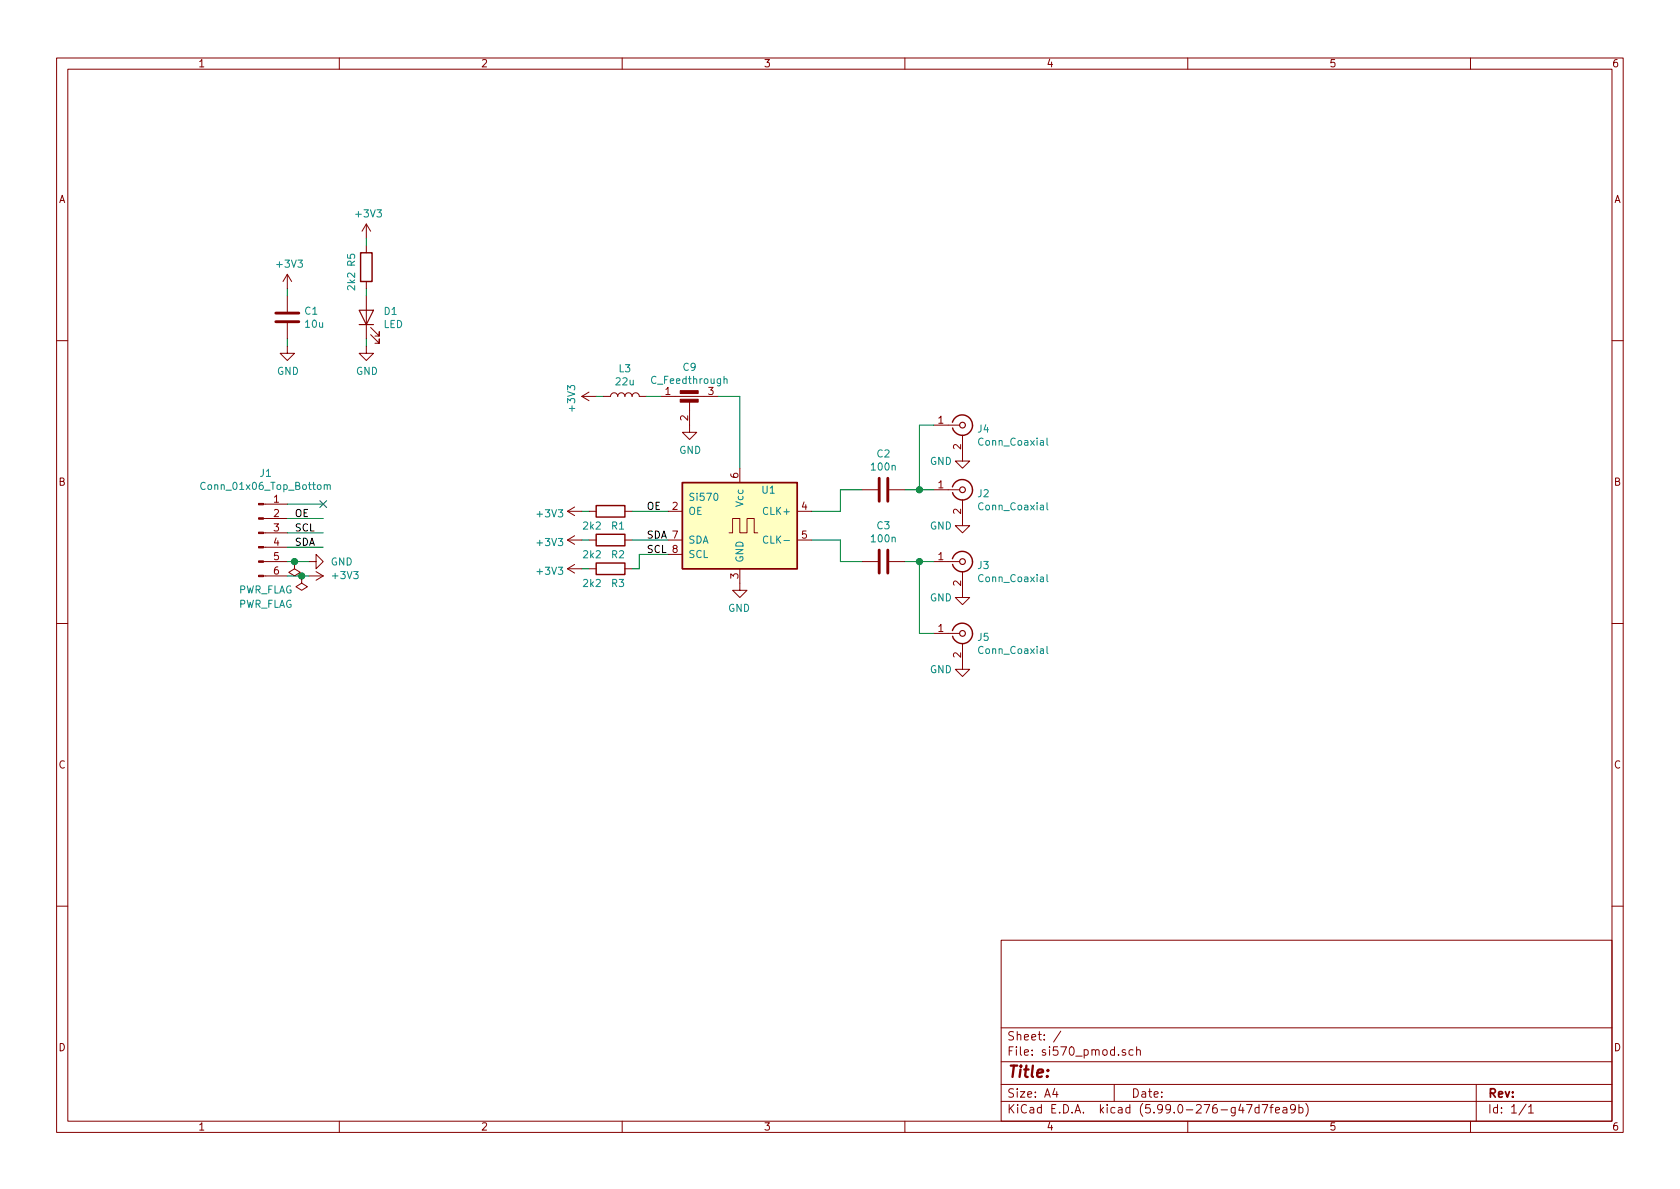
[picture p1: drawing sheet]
EESchema Schematic File Version 5
EELAYER 30 0
EELAYER END
$Descr A4 11693 8268
encoding utf-8
Sheet 1 1
Title ""
Date ""
Rev ""
Comp ""
Comment1 ""
Comment2 ""
Comment3 ""
Comment4 ""
Comment5 ""
Comment6 ""
Comment7 ""
Comment8 ""
Comment9 ""
$EndDescr
$Comp
L Device:C C1
U 1 1
P 2000 2200
F 0 "C1" H 2115 2246 50  0000 L CNN
F 1 "10u" H 2115 2155 50  0000 L CNN
F 2 "Capacitor_SMD:C_1206_3216Metric" H 2038 2050 50  0001 C CNN
F 3 "~" H 2000 2200 50  0001 C CNN
	1    2000 2200
	1    0    0    -1  
$EndComp
$Comp
L power:+3V3 #PWR0106
U 1 1
P 2000 2000
F 0 "#PWR0106" H 2000 1850 50  0001 C CNN
F 1 "+3V3" H 2015 2173 50  0000 C CNN
F 2 "" H 2000 2000 50  0001 C CNN
F 3 "" H 2000 2000 50  0001 C CNN
	1    2000 2000
	1    0    0    -1  
$EndComp
$Comp
L power:GND #PWR0108
U 1 1
P 2000 2400
F 0 "#PWR0108" H 2000 2150 50  0001 C CNN
F 1 "GND" H 2005 2227 50  0000 C CNN
F 2 "" H 2000 2400 50  0001 C CNN
F 3 "" H 2000 2400 50  0001 C CNN
	1    2000 2400
	1    0    0    -1  
$EndComp
$Comp
L power:+3V3 #PWR0121
U 1 1
P 2550 1650
F 0 "#PWR0121" H 2550 1500 50  0001 C CNN
F 1 "+3V3" H 2565 1823 50  0000 C CNN
F 2 "" H 2550 1650 50  0001 C CNN
F 3 "" H 2550 1650 50  0001 C CNN
	1    2550 1650
	1    0    0    -1  
$EndComp
$Comp
L power:GND #PWR0122
U 1 1
P 2550 2400
F 0 "#PWR0122" H 2550 2150 50  0001 C CNN
F 1 "GND" H 2555 2227 50  0000 C CNN
F 2 "" H 2550 2400 50  0001 C CNN
F 3 "" H 2550 2400 50  0001 C CNN
	1    2550 2400
	1    0    0    -1  
$EndComp
$Comp
L Device:LED D1
U 1 1
P 2550 2200
F 0 "D1" V 2589 2083 50  0000 R CNN
F 1 "LED" V 2498 2083 50  0000 R CNN
F 2 "LED_SMD:LED_0805_2012Metric" H 2550 2200 50  0001 C CNN
F 3 "~" H 2550 2200 50  0001 C CNN
	1    2550 2200
	0    -1   -1   0   
$EndComp
$Comp
L Device:R R5
U 1 1
P 2550 1850
F 0 "R5" V 2650 1800 50  0000 C CNN
F 1 "2k2" V 2650 1950 50  0000 C CNN
F 2 "Resistor_SMD:R_0805_2012Metric" V 2480 1850 50  0001 C CNN
F 3 "~" H 2550 1850 50  0001 C CNN
	1    2550 1850
	-1   0    0    1   
$EndComp
Wire Wire Line
	2550 2350 2550 2400
$Comp
L Oscillator:Si570 U1
U 1 1
P 5150 3650
F 0 "U1" H 5350 3900 50  0000 C CNN
F 1 "Si570" H 4900 3850 50  0000 C CNN
F 2 "Oscillator:Oscillator_SMD_SI570_SI571_Standard" H 5150 3350 50  0001 C CNN
F 3 "http://www.silabs.com/Support%20Documents/TechnicalDocs/si570.pdf" H 4750 4350 50  0001 C CNN
	1    5150 3650
	1    0    0    -1  
$EndComp
$Comp
L Connector:Conn_01x06_Male J1
U 1 1
P 1800 3700
F 0 "J1" H 1850 4117 50  0000 C CNN
F 1 "Conn_01x06_Top_Bottom" H 1850 4026 50  0000 C CNN
F 2 "Connector_PinHeader_2.54mm:PinHeader_1x06_P2.54mm_Horizontal" H 1800 3700 50  0001 C CNN
F 3 "~" H 1800 3700 50  0001 C CNN
	1    1800 3700
	1    0    0    -1  
$EndComp
$Comp
L power:PWR_FLAG #FLG01
U 1 1
P 2050 3900
F 0 "#FLG01" H 2050 3975 50  0001 C CNN
F 1 "PWR_FLAG" H 1850 4100 50  0000 C CNN
F 2 "" H 2050 3900 50  0001 C CNN
F 3 "~" H 2050 3900 50  0001 C CNN
	1    2050 3900
	1    0    0    1   
$EndComp
$Comp
L power:PWR_FLAG #FLG02
U 1 1
P 2100 4000
F 0 "#FLG02" H 2100 4075 50  0001 C CNN
F 1 "PWR_FLAG" H 1850 4200 50  0000 C CNN
F 2 "" H 2100 4000 50  0001 C CNN
F 3 "~" H 2100 4000 50  0001 C CNN
	1    2100 4000
	1    0    0    1   
$EndComp
Wire Wire Line
	2000 3900 2050 3900
Connection ~ 2050 3900
Text Label 2050 3700 0    50   ~ 0
SCL
Connection ~ 2100 4000
Wire Wire Line
	2000 4000 2100 4000
$Comp
L power:+3V3 #PWR02
U 1 1
P 2150 4000
F 0 "#PWR02" H 2150 3850 50  0001 C CNN
F 1 "+3V3" V 2150 4150 50  0000 L CNN
F 2 "" H 2150 4000 50  0001 C CNN
F 3 "" H 2150 4000 50  0001 C CNN
	1    2150 4000
	0    1    -1   0   
$EndComp
Wire Wire Line
	2100 4000 2150 4000
$Comp
L power:GND #PWR01
U 1 1
P 2150 3900
F 0 "#PWR01" H 2150 3650 50  0001 C CNN
F 1 "GND" V 2150 3750 50  0000 R CNN
F 2 "" H 2150 3900 50  0001 C CNN
F 3 "" H 2150 3900 50  0001 C CNN
	1    2150 3900
	0    -1   1    0   
$EndComp
Wire Wire Line
	2150 3900 2050 3900
Text Label 2050 3800 0    50   ~ 0
SDA
Wire Wire Line
	2000 3700 2250 3700
Wire Wire Line
	2000 3800 2250 3800
Wire Wire Line
	2000 3500 2250 3500
Wire Wire Line
	2000 3600 2250 3600
NoConn ~ 2250 3500
Wire Wire Line
	2550 2050 2550 2000
Wire Wire Line
	2550 1700 2550 1650
Wire Wire Line
	2000 2000 2000 2050
Wire Wire Line
	2000 2350 2000 2400
$Comp
L power:+3V3 #PWR04
U 1 1
P 4150 2750
F 0 "#PWR04" H 4150 2600 50  0001 C CNN
F 1 "+3V3" H 4165 2923 50  0000 C CNN
F 2 "" H 4150 2750 50  0001 C CNN
F 3 "" H 4150 2750 50  0001 C CNN
	1    4150 2750
	0    -1   1    0   
$EndComp
$Comp
L power:GND #PWR05
U 1 1
P 5150 4050
F 0 "#PWR05" H 5150 3800 50  0001 C CNN
F 1 "GND" H 5155 3877 50  0000 C CNN
F 2 "" H 5150 4050 50  0001 C CNN
F 3 "" H 5150 4050 50  0001 C CNN
	1    5150 4050
	-1   0    0    -1  
$EndComp
Text Label 2050 3600 0    50   ~ 0
OE
Wire Wire Line
	4650 3850 4450 3850
Text Label 4500 3850 0    50   ~ 0
SCL
Text Label 4500 3750 0    50   ~ 0
SDA
Text Label 4500 3550 0    50   ~ 0
OE
$Comp
L Device:R R1
U 1 1
P 4250 3550
F 0 "R1" V 4350 3550 50  0000 L CNN
F 1 "2k2" V 4350 3350 50  0000 L CNN
F 2 "Resistor_SMD:R_0805_2012Metric" V 4180 3550 50  0001 C CNN
F 3 "~" H 4250 3550 50  0001 C CNN
	1    4250 3550
	0    1    1    0   
$EndComp
Wire Wire Line
	4400 3550 4650 3550
Wire Wire Line
	5650 3550 5850 3550
Wire Wire Line
	5650 3750 5850 3750
$Comp
L Device:L L3
U 1 1
P 4350 2750
F 0 "L3" V 4540 2750 50  0000 C CNN
F 1 "22u" V 4449 2750 50  0000 C CNN
F 2 "Inductor_SMD:L_1210_3225Metric" H 4350 2750 50  0001 C CNN
F 3 "~" H 4350 2750 50  0001 C CNN
F 4 "587-4087-1-ND" H 4350 2750 50  0001 C CNN "DPN"
	1    4350 2750
	0    -1   -1   0   
$EndComp
$Comp
L Device:C_Feedthrough C9
U 1 1
P 4800 2850
F 0 "C9" H 4800 3155 50  0000 C CNN
F 1 "C_Feedthrough" H 4800 3064 50  0000 C CNN
F 2 "myStuff:NFM31PC" V 4800 2850 50  0001 C CNN
F 3 "~" V 4800 2850 50  0001 C CNN
F 4 "490-6984-1-ND" H 4800 2850 50  0001 C CNN "DPN"
	1    4800 2850
	1    0    0    -1  
$EndComp
Wire Wire Line
	4500 2750 4600 2750
$Comp
L power:GND #PWR017
U 1 1
P 4800 2950
F 0 "#PWR017" H 4800 2700 50  0001 C CNN
F 1 "GND" H 4805 2777 50  0000 C CNN
F 2 "" H 4800 2950 50  0001 C CNN
F 3 "" H 4800 2950 50  0001 C CNN
	1    4800 2950
	1    0    0    -1  
$EndComp
Wire Wire Line
	4150 2750 4200 2750
Wire Wire Line
	4050 3550 4100 3550
Wire Wire Line
	5000 2750 5150 2750
Wire Wire Line
	5150 2750 5150 3250
$Comp
L power:GND #PWR09
U 1 1
P 6700 4100
F 0 "#PWR09" H 6700 3850 50  0001 C CNN
F 1 "GND" H 6850 4050 50  0000 C CNN
F 2 "" H 6700 4100 50  0001 C CNN
F 3 "" H 6700 4100 50  0001 C CNN
	1    6700 4100
	-1   0    0    -1  
$EndComp
$Comp
L power:GND #PWR08
U 1 1
P 6700 3600
F 0 "#PWR08" H 6700 3350 50  0001 C CNN
F 1 "GND" H 6850 3550 50  0000 C CNN
F 2 "" H 6700 3600 50  0001 C CNN
F 3 "" H 6700 3600 50  0001 C CNN
	1    6700 3600
	-1   0    0    -1  
$EndComp
Wire Wire Line
	5850 3750 5850 3900
Wire Wire Line
	5850 3550 5850 3400
$Comp
L Connector:Conn_Coaxial J3
U 1 1
P 6700 3900
F 0 "J3" H 6800 3875 50  0000 L CNN
F 1 "Conn_Coaxial" H 6800 3784 50  0000 L CNN
F 2 "Connector_Coaxial:SMA_Amphenol_132289_EdgeMount" H 6700 3900 50  0001 C CNN
F 3 " ~" H 6700 3900 50  0001 C CNN
	1    6700 3900
	1    0    0    -1  
$EndComp
$Comp
L Connector:Conn_Coaxial J2
U 1 1
P 6700 3400
F 0 "J2" H 6800 3375 50  0000 L CNN
F 1 "Conn_Coaxial" H 6800 3284 50  0000 L CNN
F 2 "Connector_Coaxial:SMA_Amphenol_132289_EdgeMount" H 6700 3400 50  0001 C CNN
F 3 " ~" H 6700 3400 50  0001 C CNN
	1    6700 3400
	1    0    0    -1  
$EndComp
$Comp
L Device:C C2
U 1 1
P 6150 3400
F 0 "C2" V 5898 3400 50  0000 C CNN
F 1 "100n" V 5989 3400 50  0000 C CNN
F 2 "Capacitor_SMD:C_0805_2012Metric" H 6188 3250 50  0001 C CNN
F 3 "~" H 6150 3400 50  0001 C CNN
	1    6150 3400
	0    1    1    0   
$EndComp
Wire Wire Line
	5850 3400 6000 3400
$Comp
L Device:C C3
U 1 1
P 6150 3900
F 0 "C3" V 5898 3900 50  0000 C CNN
F 1 "100n" V 5989 3900 50  0000 C CNN
F 2 "Capacitor_SMD:C_0805_2012Metric" H 6188 3750 50  0001 C CNN
F 3 "~" H 6150 3900 50  0001 C CNN
	1    6150 3900
	0    1    1    0   
$EndComp
Wire Wire Line
	5850 3900 6000 3900
$Comp
L Device:R R2
U 1 1
P 4250 3750
F 0 "R2" V 4350 3750 50  0000 L CNN
F 1 "2k2" V 4350 3550 50  0000 L CNN
F 2 "Resistor_SMD:R_0805_2012Metric" V 4180 3750 50  0001 C CNN
F 3 "~" H 4250 3750 50  0001 C CNN
	1    4250 3750
	0    1    1    0   
$EndComp
Wire Wire Line
	4050 3750 4100 3750
$Comp
L Device:R R3
U 1 1
P 4250 3950
F 0 "R3" V 4350 3950 50  0000 L CNN
F 1 "2k2" V 4350 3750 50  0000 L CNN
F 2 "Resistor_SMD:R_0805_2012Metric" V 4180 3950 50  0001 C CNN
F 3 "~" H 4250 3950 50  0001 C CNN
	1    4250 3950
	0    1    1    0   
$EndComp
Wire Wire Line
	4050 3950 4100 3950
$Comp
L power:+3V3 #PWR06
U 1 1
P 4050 3750
F 0 "#PWR06" H 4050 3600 50  0001 C CNN
F 1 "+3V3" V 4065 3973 50  0000 C CNN
F 2 "" H 4050 3750 50  0001 C CNN
F 3 "" H 4050 3750 50  0001 C CNN
	1    4050 3750
	0    -1   1    0   
$EndComp
$Comp
L power:+3V3 #PWR07
U 1 1
P 4050 3950
F 0 "#PWR07" H 4050 3800 50  0001 C CNN
F 1 "+3V3" V 4065 4173 50  0000 C CNN
F 2 "" H 4050 3950 50  0001 C CNN
F 3 "" H 4050 3950 50  0001 C CNN
	1    4050 3950
	0    -1   1    0   
$EndComp
$Comp
L power:+3V3 #PWR03
U 1 1
P 4050 3550
F 0 "#PWR03" H 4050 3400 50  0001 C CNN
F 1 "+3V3" V 4065 3773 50  0000 C CNN
F 2 "" H 4050 3550 50  0001 C CNN
F 3 "" H 4050 3550 50  0001 C CNN
	1    4050 3550
	0    -1   1    0   
$EndComp
Wire Wire Line
	4400 3750 4650 3750
Wire Wire Line
	4450 3850 4450 3950
Wire Wire Line
	4450 3950 4400 3950
$Comp
L Connector:Conn_Coaxial J4
U 1 1
P 6700 2950
F 0 "J4" H 6800 2925 50  0000 L CNN
F 1 "Conn_Coaxial" H 6800 2834 50  0000 L CNN
F 2 "Connector_Coaxial:SMA_Amphenol_132134-11_Vertical" H 6700 2950 50  0001 C CNN
F 3 " ~" H 6700 2950 50  0001 C CNN
	1    6700 2950
	1    0    0    -1  
$EndComp
$Comp
L Connector:Conn_Coaxial J5
U 1 1
P 6700 4400
F 0 "J5" H 6800 4375 50  0000 L CNN
F 1 "Conn_Coaxial" H 6800 4284 50  0000 L CNN
F 2 "Connector_Coaxial:SMA_Amphenol_132134-11_Vertical" H 6700 4400 50  0001 C CNN
F 3 " ~" H 6700 4400 50  0001 C CNN
	1    6700 4400
	1    0    0    -1  
$EndComp
$Comp
L power:GND #PWR011
U 1 1
P 6700 4600
F 0 "#PWR011" H 6700 4350 50  0001 C CNN
F 1 "GND" H 6850 4550 50  0000 C CNN
F 2 "" H 6700 4600 50  0001 C CNN
F 3 "" H 6700 4600 50  0001 C CNN
	1    6700 4600
	-1   0    0    -1  
$EndComp
$Comp
L power:GND #PWR010
U 1 1
P 6700 3150
F 0 "#PWR010" H 6700 2900 50  0001 C CNN
F 1 "GND" H 6850 3100 50  0000 C CNN
F 2 "" H 6700 3150 50  0001 C CNN
F 3 "" H 6700 3150 50  0001 C CNN
	1    6700 3150
	-1   0    0    -1  
$EndComp
Wire Wire Line
	6300 3900 6400 3900
Wire Wire Line
	6300 3400 6400 3400
Wire Wire Line
	6400 3900 6400 4400
Connection ~ 6400 3900
Wire Wire Line
	6400 3900 6500 3900
Wire Wire Line
	6400 4400 6500 4400
Wire Wire Line
	6400 2950 6400 3400
Wire Wire Line
	6400 2950 6500 2950
Connection ~ 6400 3400
Wire Wire Line
	6400 3400 6500 3400
$EndSCHEMATC
